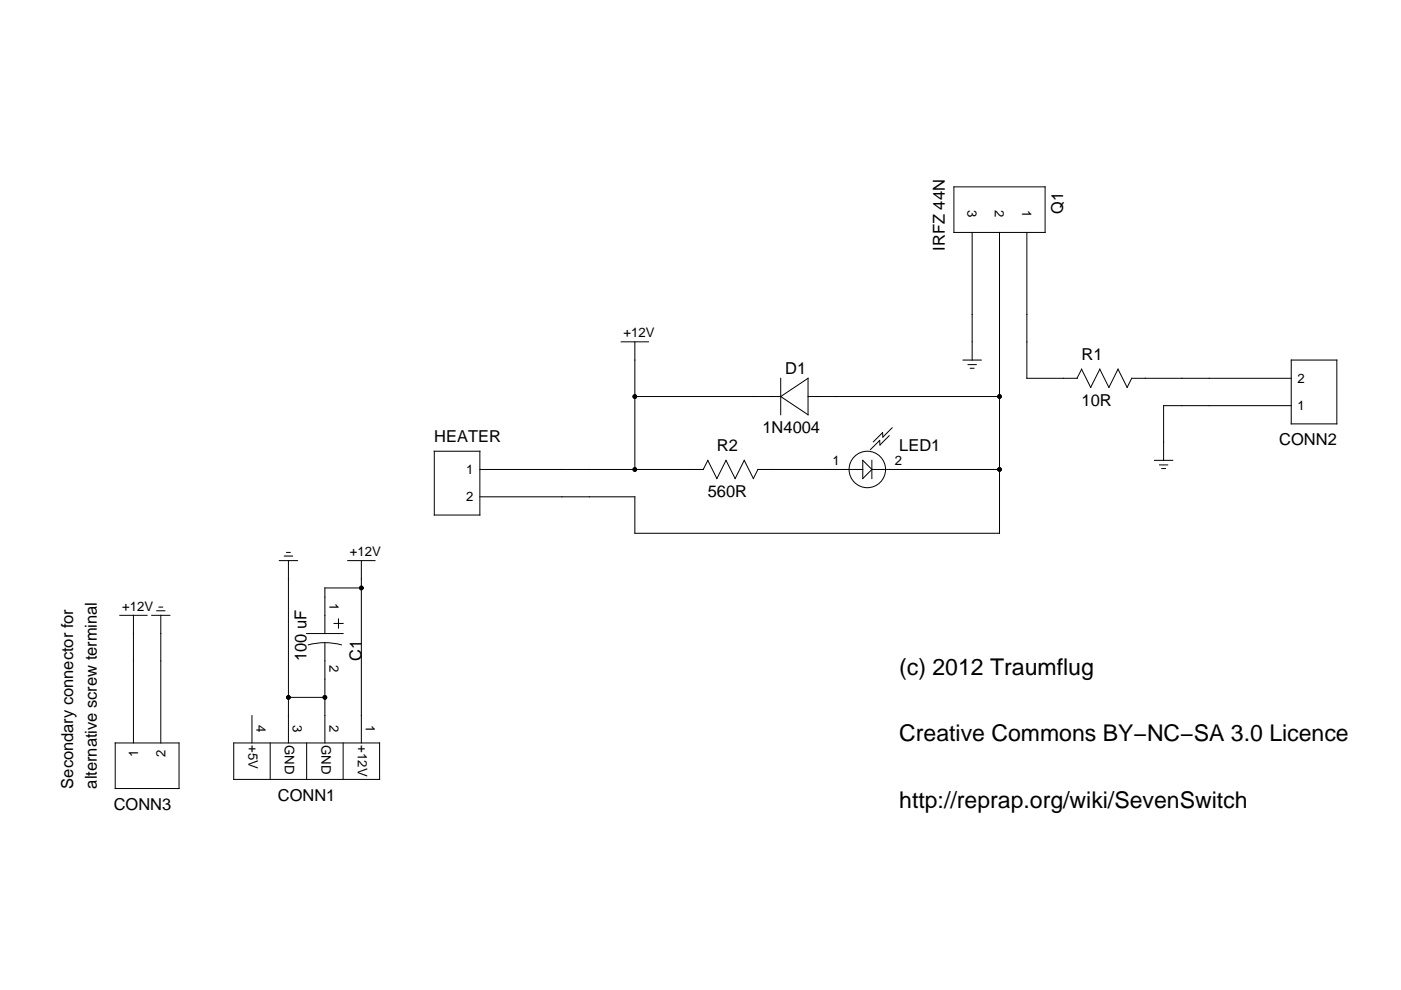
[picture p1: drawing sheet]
<svg xmlns="http://www.w3.org/2000/svg" width="297mm" height="210mm" viewBox="0 0 297 210" stroke-linecap="round" stroke-linejoin="round" font-family="sans-serif">
<g fill="none" stroke="#000" stroke-width=".21">
<path d="M202.3 39.6h19.3v9.7h-19.3zM206.1 49.3v27M211.9 49.3v63.8h-77.3v-7.8h-32.9M217.7 49.3v30.9h10.7M131.7 72.5h5.8M134.6 72.5v27M204.2 76.3h3.8M205.2 77.3h1.8M205.7 78.1h.8M229.3 78.3l1.9 3.8 2-3.8 1.9 3.8 1.9-3.8 2 3.8 .9-1.9h33.9M229.3 78.3l-1 1.9M273.8 76.3h9.6v13.6h-9.6z"/>
<path d="M92.1 95.7h9.6v13.5h-9.6zM101.7 99.5h47.4M134.6 84.1h30.9M149.1 99.5l1-1.9 1.9 3.9 1.9-3.9 2 3.9 1.9-3.9 1.9 3.9 1-2h22.2M165.5 84.1l5.8-3.9v7.7zM165.5 80.2v7.7M171.3 84.1h40.6M182.9 97.6l2 1.9-2 2zM184.9 99.5h27M184.9 97.6v3.9M188.5 92.4l-1.9 1.9-.1-.9-2 1.9M189.1 90.7l-1.9 2-.1-1-1.9 2"/>
<path d="M244.8 97.6h3.8M245.8 98.6h1.8M246.3 99.3h.8M273.8 86h-27.1v11.6M59.2 118.9h3.9M60.3 117.9h1.7M60.8 117.1h.7M61.2 118.9v38.6M73.7 118.9h5.8M76.6 118.9v38.6M25.4 130.5h5.8M28.3 130.5v27"/>
<path d="M32.2 130.5h3.8M33.2 129.5h1.8M33.7 128.7h.8M34.1 130.5v27M65 134.3h7.7M65.4 136.7a13.5 13.5 0 0 1 7 0M68.9 136.3v21.2M70.8 132.2h1.9M71.8 131.2v2M76.6 124.7h-7.7v9.6M24.4 157.5h13.6v9.7h-13.6zM49.6 157.5h30.9v7.8h-30.9z"/>
<path d="M53.4 151.7v5.8M57.3 157.5v7.8M61.2 147.9h7.7M65 157.5v7.8M72.7 157.5v7.8"/>
<circle cx="183.9" cy="99.5" r="3.9"/>
</g>
<g fill="#000">
<circle cx="134.6" cy="99.5" r=".48"/>
<circle cx="134.6" cy="84.1" r=".48"/>
<circle cx="211.9" cy="99.5" r=".48"/>
<circle cx="211.9" cy="84.1" r=".48"/>
<circle cx="76.6" cy="124.7" r=".48"/>
<circle cx="61.2" cy="147.9" r=".48"/>
<circle cx="68.9" cy="147.9" r=".48"/>
</g>
<g font-size="4.9">
<text x="190.7" y="143.1">(c) 2012 Traumflug</text>
<text x="190.7" y="157.2">Creative Commons BY−NC−SA 3.0 Licence</text>
<text x="190.7" y="171.2">http://reprap.org/wiki/SevenSwitch</text>
</g>
<g font-size="3.5">
<text x="225.4" y="45.4" transform="rotate(-90 225.4 45.4)">Q1</text>
<text x="200.3" y="53.1" transform="rotate(-90 200.3 53.1)">IRFZ 44N</text>
<text x="229.3" y="76.3">R1</text>
<text x="166.5" y="79.2">D1</text>
<text x="229.3" y="86">10R</text>
<text x="92.1" y="93.7">HEATER</text>
<text x="152" y="95.7">R2</text>
<text x="161.7" y="91.8">1N4004</text>
<text x="190.7" y="95.7">LED1</text>
<text x="271.2" y="94.4">CONN2</text>
<text x="150.1" y="105.3">560R</text>
<text x="65" y="140.1" transform="rotate(-90 65 140.1)">100 uF</text>
<text x="76.6" y="140.1" transform="rotate(-90 76.6 140.1)">C1</text>
<text x="15.5" y="167.2" transform="rotate(-90 15.5 167.2)">Secondary connector for</text>
<text x="20.6" y="167.2" transform="rotate(-90 20.6 167.2)">alternative screw terminal</text>
<text x="24.1" y="171.7">CONN3</text>
<text x="58.9" y="169.7">CONN1</text>
</g>
<g font-size="2.8">
<text x="205.1" y="44.5" transform="rotate(90 205.1 44.5)">3</text>
<text x="210.9" y="44.5" transform="rotate(90 210.9 44.5)">2</text>
<text x="216.7" y="44.5" transform="rotate(90 216.7 44.5)">1</text>
<text x="132.2" y="71.5">+12V</text>
<text x="275.1" y="81.2">2</text>
<text x="275.1" y="87">1</text>
<text x="98.8" y="100.5">1</text>
<text x="176.5" y="98.6">1</text>
<text x="189.7" y="98.6">2</text>
<text x="98.8" y="106.3">2</text>
<text x="74.2" y="117.9">+12V</text>
<text x="25.9" y="129.5">+12V</text>
<text x="69.8" y="127.9" transform="rotate(90 69.8 127.9)">1</text>
<text x="69.8" y="141.1" transform="rotate(90 69.8 141.1)">2</text>
<text x="54.4" y="153.7" transform="rotate(90 54.4 153.7)">4</text>
<text x="62.1" y="153.7" transform="rotate(90 62.1 153.7)">3</text>
<text x="69.8" y="153.7" transform="rotate(90 69.8 153.7)">2</text>
<text x="77.6" y="153.7" transform="rotate(90 77.6 153.7)">1</text>
<text x="29.3" y="160.4" transform="rotate(-90 29.3 160.4)">1</text>
<text x="35.1" y="160.4" transform="rotate(-90 35.1 160.4)">2</text>
<text x="52.7" y="158" transform="rotate(90 52.7 158)">+5V</text>
<text x="60.4" y="158" transform="rotate(90 60.4 158)">GND</text>
<text x="68.1" y="158" transform="rotate(90 68.1 158)">GND</text>
<text x="75.9" y="158" transform="rotate(90 75.9 158)">+12V</text>
</g>
</svg>
